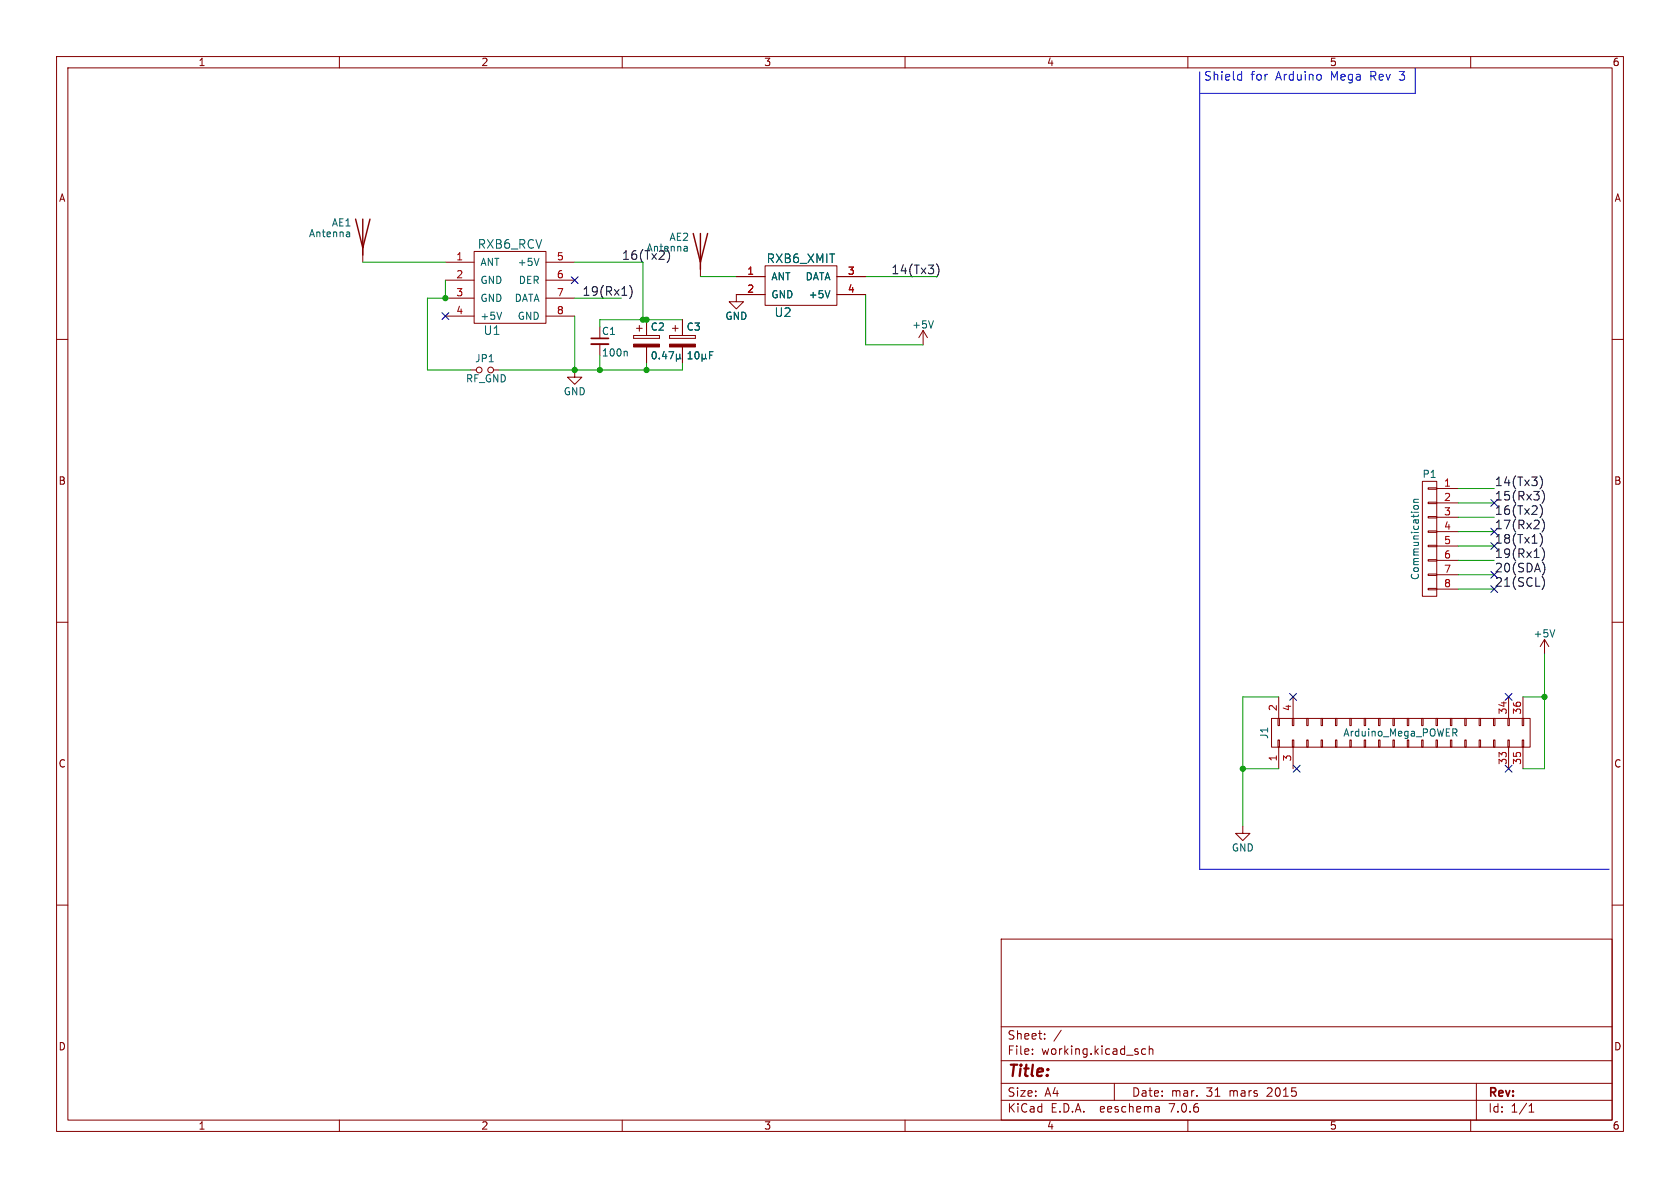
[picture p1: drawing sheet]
<svg xmlns="http://www.w3.org/2000/svg" width="297mm" height="210mm" viewBox="0 0 297 210" stroke-linecap="round" stroke-linejoin="round" font-family="sans-serif">
<g fill="none" stroke="#840000" stroke-width=".18">
<path d="M10 10h277v190h-277zM12 12h273v186h-273zM60 10v2M110 10v2M160 10v2M210 10v2M260 10v2M10 60h2M64.1 43.8v2.6M78.7 46.4h5.1M78.7 49.5h5.1M78.7 52.7h5.1"/>
<path d="M78.7 55.9h5.1M83.8 44.5h12.7v12.7h-12.7zM96.5 46.4h5.1M96.5 49.5h5.1M96.5 52.7h5.1M96.5 55.9h5.1M112 59.3v.5zM112 59.8h4.6zM112 59.3h4.6zM112.5 58h1M113 57.5v1M114.3 56.5v2.8"/>
<path d="M116.6 59.3v.5zM118.4 59.3v.5zM118.4 59.8h4.5zM118.4 59.3h4.5zM118.9 58h1M119.4 57.5v1M120.6 56.5v2.8M122.9 59.3v.5zM123.8 46.4v2.5M130.2 48.9h5.1M135.3 47h12.7v7h-12.7zM135.3 52.1h-5.1v1.2h1.2l-1.2 1.3-1.3-1.3h1.3"/>
<path d="M148 48.9h5M148 52.1h5M163.2 58.4l-.8 1.3M163.2 58.4v2.6M163.2 58.4l.8 1.3M285 60h2M83.2 65.4h1M87.2 65.4h1.1M101.6 65.4v1.3h1.3l-1.3 1.2-1.3-1.2h1.3M106 60.8v2.1M114.3 61.3v2.8M120.6 61.3v2.8"/>
<path d="M251.5 85.1h2.5v20.3h-2.5zM252.5 98.9h1.5v.3h-1.5zM252.5 96.4h1.5v.2h-1.5zM252.5 93.9h1.5v.2h-1.5zM252.5 91.3h1.5v.3h-1.5zM252.5 88.8h1.5v.2h-1.5zM252.5 86.2h1.5v.3h-1.5zM254 86.4h3.8M254 88.9h3.8M254 91.4h3.8M254 94h3.8M254 96.5h3.8"/>
<path d="M254 99.1h3.8M10 110h2M252.5 104h1.5v.3h-1.5zM252.5 101.5h1.5v.2h-1.5zM254 101.6h3.8M254 104.1h3.8M273 113l-.7 1.3M273 113v2.6M273 113l.8 1.3M285 110h2M224.8 127h45.7v5.1h-45.7zM225.9 130.8h.3v1.3h-.3z"/>
<path d="M225.9 127h.3v1.3h-.3zM226.1 123.2v3.8M226.1 132.1v3.8M228.5 130.8h.2v1.3h-.2zM228.5 127h.2v1.3h-.2zM228.6 123.2v3.8M228.6 132.1v3.8M231 130.8h.3v1.3h-.3zM231 127h.3v1.3h-.3zM233.6 130.8h.2v1.3h-.2zM233.6 127h.2v1.3h-.2zM236.1 130.8h.2v1.3h-.2z"/>
<path d="M236.1 127h.2v1.3h-.2zM238.6 130.8h.3v1.3h-.3zM238.6 127h.3v1.3h-.3zM241.2 130.8h.2v1.3h-.2zM241.2 127h.2v1.3h-.2zM243.7 130.8h.3v1.3h-.3zM243.7 127h.3v1.3h-.3zM246.3 130.8h.2v1.3h-.2zM246.3 127h.2v1.3h-.2zM248.8 130.8h.2v1.3h-.2zM248.8 127h.2v1.3h-.2zM251.3 130.8h.3v1.3h-.3z"/>
<path d="M251.3 127h.3v1.3h-.3zM253.9 130.8h.2v1.3h-.2zM253.9 127h.2v1.3h-.2zM256.4 130.8h.3v1.3h-.3zM256.4 127h.3v1.3h-.3zM259 130.8h.2v1.3h-.2zM259 127h.2v1.3h-.2zM261.5 130.8h.2v1.3h-.2zM261.5 127h.2v1.3h-.2zM264 130.8h.3v1.3h-.3zM264 127h.3v1.3h-.3zM266.6 130.8h.2v1.3h-.2z"/>
<path d="M266.6 127h.2v1.3h-.2zM266.7 123.2v3.8M266.7 132.1v3.8M269.1 130.8h.3v1.3h-.3zM269.1 127h.3v1.3h-.3zM269.2 123.2v3.8M269.2 132.1v3.8M10 160h2M219.7 146.1v1.2h1.3l-1.3 1.3-1.3-1.3h1.3M285 160h2M177 166h108v32h-108zM60 198v2"/>
<path d="M110 198v2M160 198v2M177 194.5h108M177 191.5h108M177 187.5h108M177 181.5h108M182.5 186.3v.1M182.5 185.5v.1M184.7 183.6v.1M184.7 182.8v.1M187.6 182.1l-1.3 2M197 191.5v3"/>
<path d="M202.5 185.5l-.4-.1-.3 .3v.4l.2 .2h.5M203.2 185.5l.2-.1 .3 .1 .1 .9M203.2 184.9v1.5M204.9 195.7l.1 .9M205 196.5l-.2 .1M205 196h-.2M210 198v2M260 198v2M261 191.5v6.5M270.3 196.6h.9M270.3 195.5l.4-.4v1.5"/>
<circle cx="84.7" cy="65.4" r=".51"/>
<circle cx="86.7" cy="65.4" r=".51"/>
</g>
<path d="M62.9 38.7l1.2 5.1 1.3-5.1M64.1 38.7v6.4M122.6 41.3l1.2 5.1 1.3-5.1M123.8 41.3v6.3" fill="none" stroke="#840000" stroke-width=".25"/>
<g fill="none" stroke="#006464" stroke-width=".18">
<path d="M61.6 41l.2 .2v.7M61.8 41.8l-.4 .1M61.8 41.3l-.4 .1M88.7 55.2l-.4 1.3M95.3 45.7l-.4 1.2M121.3 43.5l.2 .2v.7M121.5 44.3l-.4 .1M121.5 43.9h-.4M146.7 51.4l-.4 1.2M165 56.7l-.4 1.3M110.7 62.1l.2 .2v.6M115.5 62.2h.1a.68 .68 0 0 1 .4 .6 .68 .68 0 0 1-.4 .6 .84 .84 0 0 1-.1-1.2z"/>
<path d="M116.6 63.3v.1M117.4 62.1l-.3 .9h.8M117.7 62.6v.8M118.3 62.2h.8l-.5 1.2M119.6 63.3l.2 .1h.2l.2-.1M119.6 62.6v1.3M120.2 63.3l.2 .1M120.2 62.6v.7M121.6 63.4h.8M121.6 62.5l.4-.3v1.2M123 62.3l.1-.1a.68 .68 0 0 1 .5 .6 .68 .68 0 0 1-.5 .6l-.1-.1-.2-.3zM124.1 63.3l.2 .1h.2l.2-.1"/>
<path d="M124.1 62.6v1.3M124.7 63.3l.2 .1M124.7 62.6v.7M125.4 62.8h.5M126.1 62.2h-.7v1.2M249.9 88.8h.9M250 89.9l-.1-.3 .3-.2h.4l.2 .2-.1 .3M250.8 88.3h-.8l-.1 .3 .1 .2M274.9 111.3l-.5 1.3M256.8 128.8h.5l.3 .3-.2 .4h-.6M257.1 129.5l.5 .6"/>
</g>
<path d="M104.5 60.8h3.1" fill="none" stroke="#840000" stroke-width=".33"/>
<path d="M104.5 59.8h3.1" fill="none" stroke="#840000" stroke-width=".3"/>
<g fill="#840000" stroke="#840000" stroke-width=".18">
<path d="M112 60.8h4.6v.5h-4.6z"/>
<path d="M118.4 60.8h4.5v.5h-4.5z"/>
</g>
<path d="M111.3 50.5a1.75 1.75 0 0 1 0 2.3M118.4 45.1l-.1 .7-.4 .6M165.6 46.6a1.75 1.75 0 0 1 0 2.4M272.2 84.1a1.74 1.74 0 0 1 0 2.3M272.2 89.2a1.74 1.74 0 0 1 0 2.3M272.2 94.3a1.74 1.74 0 0 1 0 2.3M272.6 96.8a1.76 1.76 0 0 1 .1 2.3M272.6 86.7a1.74 1.74 0 0 1 0 2.3M272.6 91.7a1.74 1.74 0 0 1 0 2.4M272.9 99.6l.2 .8-.2 1M272.9 102.3a1.78 1.78 0 0 1-.3 1.9" fill="none" stroke="#0f0f0f" stroke-width=".18"/>
<path d="M212.1 12.7v141h72.4M219.1 13.1l.4 .1M219.5 12.6v1.6M219.5 14.1l-.4 .1M233.5 13.3v.7M250.2 12.1v4.4h-38.1" fill="none" stroke="#0000c2" stroke-width=".18"/>
<g fill="none" stroke="#009600" stroke-width=".18">
<path d="M64.1 46.4h14.6M78.7 49.5v3.2h-3.1v12.7h7.6M101.6 46.4h12.1v10.1M101.6 52.7h8.3M101.6 55.9v9.5M120.6 56.5h-14.6v1.3M123.8 48.9h6.4M153 52.1v8.9h10.2M153 48.9h12.7M106 62.9v2.5M114.3 64.1v1.3M120.6 64.1v1.3h-32.3"/>
<path d="M257.8 91.4h6.4M257.8 94h6.4M257.8 88.9h6.4M257.8 96.5h6.4M257.8 99.1h6.4M257.8 86.4h6.4M257.8 104.1h6.4M257.8 101.6h6.4M273 115.6v20.3h-3.8M219.7 135.9h6.4M226.1 123.2h-6.4v22.9M269.2 123.2h3.8"/>
</g>
<g fill="none" stroke="#000084" stroke-width=".18">
<path d="M78.1 55.3l1.2 1.2M79.3 55.3l-1.2 1.2M101 48.9l1.2 1.2M102.2 48.9l-1.2 1.2M263.6 95.9l1.2 1.2M263.6 93.4l1.2 1.2M263.6 88.3l1.2 1.2M264.8 95.9l-1.2 1.2M264.8 93.4l-1.2 1.2M264.8 88.3l-1.2 1.2M228 122.6l1.2 1.2M228.6 135.3l1.2 1.2"/>
<path d="M229.2 122.6l-1.2 1.2M229.8 135.3l-1.2 1.2M266.1 122.6l1.2 1.2M266.1 135.3l1.2 1.2M267.3 122.6l-1.2 1.2M267.3 135.3l-1.2 1.2"/>
</g>
<g fill="#009600" stroke="#009600" stroke-width=".18">
<circle cx="106" cy="65.4" r=".46"/>
<circle cx="101.6" cy="65.4" r=".46"/>
<circle cx="78.7" cy="52.7" r=".46"/>
<circle cx="114.3" cy="56.5" r=".46"/>
<circle cx="114.3" cy="65.4" r=".46"/>
<circle cx="113.7" cy="56.5" r=".46"/>
<circle cx="273" cy="123.2" r=".46"/>
<circle cx="219.7" cy="135.9" r=".46"/>
</g>
<text font-size="2.8" fill="#840000" x="178" y="190.9">Title:</text>
<g font-size="2.1" fill="#0000c2">
<text x="212.7" y="14.4">Shield</text>
<text x="221.1" y="14.4">for</text>
<text x="225.6" y="14.4">Arduino</text>
<text x="235.4" y="14.4">Mega</text>
<text x="242.5" y="14.4">Rev</text>
<text x="247.8" y="14.4">3</text>
</g>
<g font-size="2.1" fill="#006464">
<text x="84.4" y="44.2">RXB6_RCV</text>
<text x="135.4" y="46.7">RXB6_XMIT</text>
<text x="85.4" y="59.4">U1</text>
<text x="136.8" y="56.2">U2</text>
</g>
<g font-size="2.1" fill="#0f0f0f">
<text x="109.9" y="46">16(Tx2)</text>
<text x="102.9" y="52.4">19(Rx1)</text>
<text x="157.5" y="48.6">14(Tx3)</text>
<text x="264.2" y="86">14(Tx3)</text>
<text x="264.2" y="88.6">15(Rx3)</text>
<text x="264.2" y="91.1">16(Tx2)</text>
<text x="264.2" y="93.7">17(Rx2)</text>
<text x="264.2" y="96.2">18(Tx1)</text>
<text x="264.2" y="98.7">19(Rx1)</text>
</g>
<g font-size="2.1" fill="#000084">
<text x="264.2" y="101.3">20(SDA)</text>
<text x="264.2" y="103.8">21(SCL)</text>
</g>
<g font-size="2.1" fill="#840000">
<text x="178" y="184">Sheet:</text>
<text x="178" y="186.7">File:</text>
<text x="184.1" y="186.7">working.kicad_sch</text>
<text x="178" y="196.9">KiCad</text>
<text x="178" y="194.1">Size:</text>
<text x="184.7" y="194.1">A4</text>
<text x="185.7" y="196.9">E.D.A.</text>
<text x="194.6" y="196.9">eeschema</text>
<text x="200" y="194.1">Date:</text>
<text x="207" y="196.9">7.0.6</text>
<text x="207" y="194.1">mar.</text>
<text x="213.3" y="194.1">31</text>
<text x="217.5" y="194.1">mars</text>
<text x="224.3" y="194.1">2015</text>
<text x="263" y="194.3">Rev:</text>
<text x="263" y="196.9">Id:</text>
<text x="267.1" y="196.9">1/1</text>
</g>
<g font-size="1.8" fill="#840000">
<text x="35" y="11.9">1</text>
<text x="85" y="11.9">2</text>
<text x="135" y="11.9">3</text>
<text x="185" y="11.9">4</text>
<text x="235" y="11.9">5</text>
<text x="285" y="11.9">6</text>
<text x="10.3" y="35.9">A</text>
<text x="285.3" y="35.9">A</text>
<text x="10.3" y="85.9">B</text>
<text x="285.3" y="85.9">B</text>
<text x="10.3" y="135.9">C</text>
<text x="285.3" y="135.9">C</text>
<text x="10.3" y="185.9">D</text>
<text x="285.3" y="185.9">D</text>
<text x="35" y="199.9">1</text>
<text x="85" y="199.9">2</text>
<text x="135" y="199.9">3</text>
<text x="185" y="199.9">4</text>
<text x="235" y="199.9">5</text>
<text x="285" y="199.9">6</text>
</g>
<g font-size="1.8" fill="#006464">
<text x="58.6" y="40.2">AE1</text>
<text x="54.5" y="42.1">Antenna</text>
<text x="84.8" y="47.2">ANT</text>
<text x="91.4" y="47.2">+5V</text>
<text x="118.3" y="42.8">AE2</text>
<text x="84.8" y="50.4">GND</text>
<text x="84.8" y="53.6">GND</text>
<text x="90.9" y="53.6">DATA</text>
<text x="91.6" y="50.4">DER</text>
<text x="136.3" y="49.8">ANT</text>
<text x="136.3" y="52.9">GND</text>
<text x="142.3" y="49.8">DATA</text>
<text x="142.9" y="52.9">+5V</text>
<text x="84.8" y="56.7">+5V</text>
<text x="91.4" y="56.7">GND</text>
<text x="106.3" y="59.4">C1</text>
<text x="114.9" y="58.6">C2</text>
<text x="121.3" y="58.6">C3</text>
<text x="128.1" y="56.7">GND</text>
<text x="161.2" y="58.3">+5V</text>
<text x="83.9" y="64.2">JP1</text>
<text x="106.3" y="63.2">100n</text>
<text x="82.3" y="67.8">RF_GND</text>
<text x="99.6" y="70.1">GND</text>
<text x="251.4" y="84.7">P1</text>
<text x="251.1" y="102.6" transform="rotate(-90 251.1 102.6)">Communication</text>
<text x="271" y="112.9">+5V</text>
<text x="224.4" y="130.7" transform="rotate(-90 224.4 130.7)">J1</text>
<text x="237.4" y="130.4">Arduino_Mega_POWER</text>
<text x="217.7" y="150.7">GND</text>
</g>
<g font-size="1.8" fill="#a90000">
<text x="80.6" y="46.1">1</text>
<text x="98.4" y="46.1">5</text>
<text x="80.6" y="49.3">2</text>
<text x="80.6" y="52.5">3</text>
<text x="98.4" y="49.3">6</text>
<text x="98.4" y="52.5">7</text>
<text x="132" y="48.6">1</text>
<text x="132" y="51.8">2</text>
<text x="149.8" y="48.6">3</text>
<text x="149.8" y="51.8">4</text>
<text x="80.6" y="55.6">4</text>
<text x="98.4" y="55.6">8</text>
<text x="255.2" y="86.1">1</text>
<text x="255.2" y="88.6">2</text>
<text x="255.2" y="91.2">3</text>
<text x="255.2" y="93.7">4</text>
<text x="255.2" y="96.3">5</text>
<text x="255.2" y="98.8">6</text>
<text x="255.2" y="101.3">7</text>
<text x="255.2" y="103.9">8</text>
<text x="225.8" y="125.8" transform="rotate(-90 225.8 125.8)">2</text>
<text x="228.3" y="125.8" transform="rotate(-90 228.3 125.8)">4</text>
<text x="266.4" y="126.4" transform="rotate(-90 266.4 126.4)">34</text>
<text x="269" y="126.4" transform="rotate(-90 269 126.4)">36</text>
<text x="225.8" y="134.7" transform="rotate(-90 225.8 134.7)">1</text>
<text x="228.3" y="134.7" transform="rotate(-90 228.3 134.7)">3</text>
<text x="266.4" y="135.3" transform="rotate(-90 266.4 135.3)">33</text>
<text x="269" y="135.3" transform="rotate(-90 269 135.3)">35</text>
</g>
<text font-size="1.8" fill="#0f0f0f" x="114.2" y="44.7">Antenna</text>
</svg>
